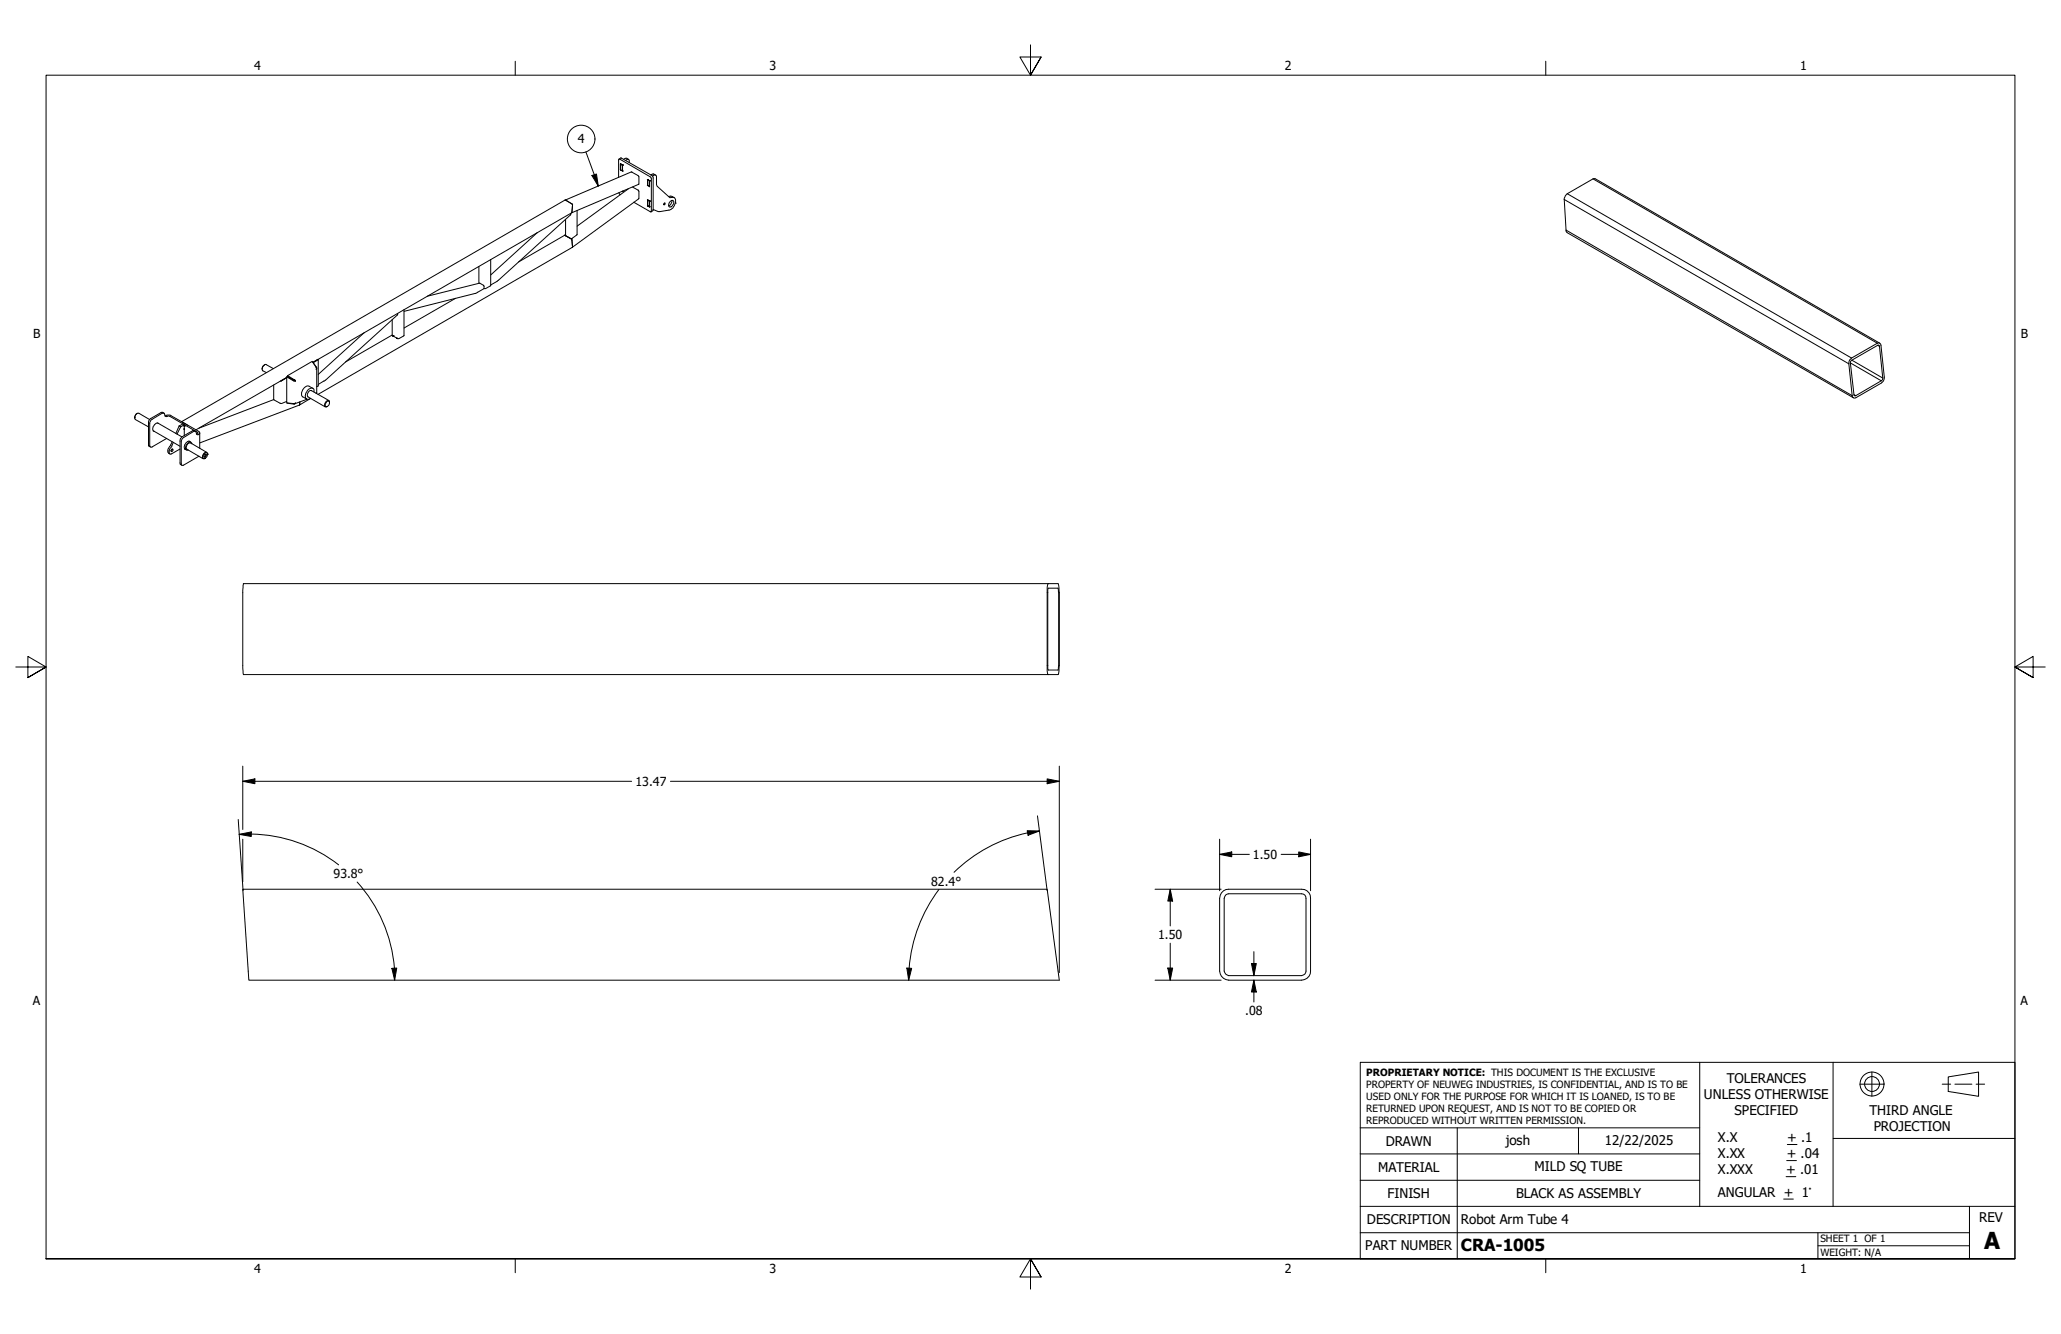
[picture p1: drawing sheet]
<svg xmlns="http://www.w3.org/2000/svg" width="432mm" height="279mm" viewBox="0 0 432 279" stroke-linecap="round" stroke-linejoin="round" font-family="sans-serif">
<!-- layer: Visible (ANSI) -->
<g fill="none" stroke="#000" stroke-width=".21">
<path d="M129.6 37.1l.1-3.8 6.7 3.8 .1 7.2-.2 .1-3.5-2M129.7 33.3l.5-.2 6.6 3.9v7.1l-.4 .3M130 35.5v.1M130 34.4v1.2M130 35.6h.1M130 34.4h.1M130 35.6l.4 .2M130 34.4l.4 .2M130 34.4l.4 .1M130.4 34.5h.1M130.4 35.8h.1M130.4 34.5v.1"/>
<path d="M130.4 34.6v1.2M130.4 34.6h.1M130.7 33.3l.6-.2 .4 .3M131.1 33.6l.2-.1a.3 .3 0 0 1 .4-.1 .3 .3 0 0 1 .1 .3v.3M131.6 39.6l-10.7 7.8M132.5 39.2l1.3 .7v1.8l-13.9 10.1M135.7 37.6h.1M135.6 38.8h.1M135.6 38.8l.1 .1M135.7 37.7l.4 .1zM135.7 38.9l.4 .2M135.7 38.9h.1"/>
<path d="M135.7 38.8l.4 .3M135.7 37.6v1.2M136.1 37.9h.1M136.1 39.1h.1M136.1 37.8h.1M136.1 37.8v.1M136.1 37.8v1.3M136.1 37.9v1.2M136.3 36.6l.5-.2 .6 .3M136.7 36.9l.3-.2a.34 .34 0 0 1 .4 0 .34 .34 0 0 1 .1 .3v1.7l.2 .3 2.6 2.4 .5-.1a.77 .77 0 0 1 .7 1.2l-.5 1-.7 .5-2.4 .3-1.1-.4M100.3 55.8v3.5M102.8 54.4v5.4l-1.1 .7h-.3"/>
<path d="M112.6 48.7l-9.8 8.9M118.3 49.3l1.5 .9 .1 1.6M118.3 49.3l-9.7 5.6M118.4 41.9l13.9-5.9 1.4 .8 .2 .2-.1 1.6-14 6M118.5 49.1l-.2 .2M119.6 44.7v.3l-15.2 13.7-1.6 1M119.8 44.6l.1-1.9-1.5-.8-80.4 46.4M119.8 44.6l-54.2 31.3 .9-.6M119.9 51.8l-53.3 30.8M120.9 44.1v5l-1.1 .9h-.2l-1.1-.7v-3.3M129.7 40.4l.3 .4M130.4 40.1h.1"/>
<path d="M135.6 43.1h.1M135.7 43.1h.1M135.7 41.9v1.2M135.7 41.9h.1M135.7 41.9l.4 .2M135.7 43.1l.4 .2M136.1 42.2h.1M136.1 43.3h.1M136.1 42.1h.1M136.1 42.1v.1M136.1 42.2v1.1M140.1 41.1h.6l.5 .3"/>
<path d="M140.3 42.3a.46 .46 0 0 1 .7-.3 .46 .46 0 0 1 0 .8l-.2 .3a.44 .44 0 0 1-.6 .2 .44 .44 0 0 1-.1-.7zM140.8 42l-.3 .8-.4 .3M141.5 42.5h.1M55.4 76.4l-.3 .3-.2 .6M57.3 77.2l-1.5-.8a.83 .83 0 0 0-.8 .4 .83 .83 0 0 0 .1 .9l.7 .3M58.9 79.8l1.2-.7-19.1 10.9M60.1 78.9h.1l1.3 .7v.2M60.1 78.9v5.5l1.4 .1 .4-.1-.3 .2M60.1 79.1l-1.4 .7M60.1 78.9l1.4 .9M60.3 78.7l-.1 .1 1.4 .8v-.1M60.3 78.7l1.3 .8"/>
<path d="M60.3 78.9h.1M60.7 79.1h.1M61.4 79.5h.1M61.5 79.8h.4M61.5 79.6l.3 .2M61.6 79.6l.2 .2M61.6 79.5l.3 .3M61.8 79.8h.1M65.5 75.8l.7 1.2M66.3 76.9l.1 .4h-.2v-.4l-.8-1.2-5.1 3M66.4 77.1l-.1 5.3M66.6 75.2l-.9 .7"/>
<path d="M66.7 75.3v5.5l-.3 .2M76.3 69.7l-9.6 8.7M82.2 66.9v3.3l.2 .2M82.2 70.2l-9.8 5.6M82.4 70.4h.1M82.4 70.4l.7 .5M83.1 70.9h.1M83.2 70.9h.1M83.3 65.7l-.1 .3-15 13.6-1.5 .9M84.6 64.8v5.5l-1 .6h-.4M89.5 62l11-2.7 .9 .6v.6l-1.8 1-15 3.7M95.4 62.5l-10.8 6.2"/>
<path d="M387.7 75.2l5.6-3.3a.5 .5 0 0 1 .8 .4l.7 6.7-.2 .8-.4 .4-5.4 3.1a.5 .5 0 0 1-.8-.4l-.7-6.7 .1-.6zM387.9 75.5l5.7-3.2 .8 7.2-5.8 3.4-.2-.1-.7-6.8zM393.8 71.9l-59.5-34.4h-.5l-5.4 3.1-.4 .4-.3 .8 .4 6.7 .2 .2 60 34.6M28.2 87.5h.1M28.8 86.6l-.4 .2-.2 .7M31.4 87.9l-2.3-1.3a.89 .89 0 0 0-.7 1.3l2.7 1.5M32.1 90.2l5.6 3.3M33 88.6l5.1 2.9M33.2 88.7a.74 .74 0 0 0-1.1 .6l-.1 .7 .3 .4M34.4 86.6l-.6-.2-2.3 1.3-.3 .4-.1 5.3 .4 .2M34.5 87.1l.5-.2h.6l6.1 3.5a.38 .38 0 0 1-.1 .6 .38 .38 0 0 1-.5-.4 .32 .32 0 0 0-.2-.3 .32 .32 0 0 0-.3 .1l-2.3 1.4-.3 .5v4.8a.32 .32 0 0 0 .1 .3 .32 .32 0 0 0 .4 0l3.2-1.8M35.9 94.2l.1-.1a.23 .23 0 0 1 .3 .2 .23 .23 0 0 1-.3 .3l-.2-.1z"/>
<path d="M36 94.1l-.2 .3M36.1 92.5l-.3 .7a1.45 1.45 0 0 0-.5 1.7l.3 .2M36.3 92.6l-.3 .9a1.31 1.31 0 0 0-.4 1.6l2.1-1.1M37.5 89.2l-.7 1.6M37.5 89.2l.3 .2M37.8 89.4l-.7 1.5M38.1 88.3l1.3 .8M38.5 89.9h.1M38.6 89.3h.1M38.6 89.8v.1M38.6 89.2v.1M38.6 89.9h.1"/>
<path d="M38.6 89.2v-.2l-.8 .4M38.6 89.2h.1M38.6 89.3v.5M38.6 89.9v1.3M38.6 89l-.2-.2-.9 .4M38.7 89.2h.1M38.7 94l.4 .2M39.6 92.4l.4 .2M39.8 92.5a.74 .74 0 0 0-1.1 .6l-.1 .8 .3 .3M40.2 93a.5 .5 0 0 0-.5-.4 .5 .5 0 0 0-.5 .3l-.3 .8a.42 .42 0 0 0 .1 .5 .42 .42 0 0 0 .4 0M41 90.4l-.6-.2-2.3 1.3-.3 .4-.1 5.3 .4 .3M41.1 90.9a.27 .27 0 0 0 .3-.1 .27 .27 0 0 0 .1-.2l-5.9-3.4h-.5a.41 .41 0 0 1-.5-.1 .41 .41 0 0 1-.1-.4l-.3-.2-.2 .1-2.3 1.3-.3 .6v4.8a.32 .32 0 0 0 .1 .3 .32 .32 0 0 0 .4 0l3-1.8"/>
<path d="M41.8 90.7v3.2M42.8 95.2l.1-.1a.27 .27 0 0 1 .4 .2 .27 .27 0 0 1-.2 .3 .22 .22 0 0 1-.3 .1 .22 .22 0 0 1 0-.3zM42.9 94.9l.1-.1a.4 .4 0 0 1 .5 .2 .4 .4 0 0 1-.1 .4l-.1 .3a.45 .45 0 0 1-.7 .3 .45 .45 0 0 1 0-.8zM42.9 95.1a.25 .25 0 0 1 .2 .4 .25 .25 0 0 1-.4 .1M43.3 94.7l-3.4-1.9a.89 .89 0 0 0-.7 1.3l3.3 2M43.5 95.1a.48 .48 0 0 0-.5-.4 .48 .48 0 0 0-.5 .5l-.1 .5a.34 .34 0 0 0 .2 .4 .34 .34 0 0 0 .4-.1M43.5 95.1h.1M57.3 80.6v3.1l1.5 .8 1.3-.4M57.3 83.7l-15.6 6M60.2 84.4l1.4 .2v-.1M62.7 84.8l-20.9 8M62.8 84.2l-.1 .6"/>
<path d="M64.3 83.6l-2.6 1M65.1 83.4l-2.4 1.4M65.2 81.8l3.7 2.1M65.3 81.9a.8 .8 0 0 0-.9 1l.1 .2 3.6 2.1M65.5 81.3l-.7-.4a1.53 1.53 0 0 0-1.6 1.8l.2 .4 .9 .5-.2 .1 .1-.1M65.8 82.1a.6 .6 0 0 0-.2-.8 .6 .6 0 0 0-.8 .2 1.43 1.43 0 0 0-.5 2.1l.7-.2M68.5 84.1a.36 .36 0 0 1 .5 0 .36 .36 0 0 1 0 .5l-.1 .2a.41 .41 0 0 1-.6 .4 .41 .41 0 0 1 0-.7zM69 84.3a.38 .38 0 0 0-.3-.4 .38 .38 0 0 0-.4 .3l-.3 .6a.36 .36 0 0 0 .2 .4 .36 .36 0 0 0 .4 0M51 122.2h170.7l.2 1.9v16.4l-.2 .8h-170.7l-.1-1.3v-16.4zM219.6 123.3l2.1-.1v.3l.1 15.9-.1 .9h-2.1l-.1-.2zM219.6 122.2l-.2 .9v17.4l.2 .8M50.9 186.2h168.5l2.5 19.1h-169.8z"/>
<path d="M256.3 186.6l1.1-.4h15.3a1.79 1.79 0 0 1 1.9 2v15.2a1.87 1.87 0 0 1-1.9 1.9h-15.3a2.01 2.01 0 0 1-1.9-1.9v-15.2l.4-1.2zM256.8 187.5l.6-.3h15.3a.88 .88 0 0 1 .9 1v15.2a.97 .97 0 0 1-.9 .9h-15.3a1.12 1.12 0 0 1-.9-.9v-15.2z"/>
<circle cx="139.2" cy="42.7" r=".17"/>
</g>
<!-- layer: Visible Narrow (ANSI) -->
<path d="M333.8 37.5l59.5 34.4M327.7 41.8l59.6 34.4M328.1 48.2l59.9 34.7M328.4 40.6l59.5 34.4M387.7 76l6.4 3.8M388 75.4l6.5 3.8M393.4 72.3l.4 .2M388.4 82.7l.4 .2" fill="none" stroke="#000" stroke-width=".21"/>
<!-- layer: Border (ANSI) -->
<path d="M107.9 12.8v2.9M215.9 9.4v6.3l-2.2-3.8h4.4l-2.2 3.8 2.2-3.8M323.8 12.8v2.9M3.3 139.7h6.4l-3.9-2.2v4.4l3.9-2.2-3.9 2.2M428.5 139.7h-6.4l3.9-2.2v4.4l-3.9-2.2 3.9 2.2M9.7 263.7v-248h412.4v248h-412.4h412.4M107.9 263.7v2.9M218.1 267.5l-2.2-3.8 2.2 3.8h-4.4l2.2-3.8v6.3M323.8 263.7v2.9" fill="none" stroke="#000" stroke-width=".21"/>
<!-- layer: Title (ANSI) -->
<g fill="none" stroke="#000" stroke-width=".21">
<path d="M285 222.5h137.1v41.2h-137.1zM285 236.2h71.1M305.3 236.2v27.5M330.7 236.2v5.5M356.1 222.5v30.2M374.5 239.7h2M384 222.5v15.9M389.6 227.1h5.1M392.2 224.5v5.1M406.9 227.1h1.8M408.2 225.6l6.3-1.1v5.1l-6.3-1zM409.6 227.1h3.5"/>
<path d="M414 227.1h1.8M422.1 238.4h-38.1v14.3M285 258.2h127.6M285 252.7h137.1M285 247.2h71.1M285 241.7h71.1M373.7 251.1h2M374.2 246.4h2M374.3 243.1h2.1M380.9 258.2v5.5M412.6 252.7v11M380.9 260.9h31.7"/>
<circle cx="392.2" cy="227" r="2.51"/>
<circle cx="392.2" cy="227" r="1.56"/>
</g>
<!-- layer: Symbol (ANSI) -->
<g fill="none" stroke="#000" stroke-width=".21">
<path d="M122.7 31.8l2.6 7.2M124 36.8l1-.4 .3 2.6z"/>
<circle cx="121.8" cy="29.1" r="2.89"/>
</g>
<path d="M124 36.8l1-.4 .3 2.6z" fill="#000"/>
<!-- layer: Dimension (ANSI) -->
<g fill="none" stroke="#000" stroke-width=".21">
<path d="M49.9 171.6l1 15M50.1 174.8l2.5-.6v1zM50.1 174.8a30.6 30.6 0 0 1 20.9 6.3M50.9 163.6l2.5-.5v1zM50.9 163.6h81.4M50.9 160.5v13.2M50.9 175.8v8.9M140.5 163.6h81.4M215.2 174l2.5 .1-2.3 .8zM215.3 174.4a31.5 31.5 0 0 0-15.4 8.3M217.4 170.9l2 15.7M217.7 174.1l-2.4 .4"/>
<path d="M219.4 163.1l2.5 .5-2.5 .5zM221.9 160.5v43.2M255.5 178.9l2.6-.5v1.1zM255.5 178.9h6.2M255.5 175.8v10.8M268.4 178.9h6.2M272.1 178.4l2.5 .5-2.5 .6zM274.6 175.8v10.8M74.8 184.7a30.6 30.6 0 0 1 7.8 18.1M196.7 186.3a31.5 31.5 0 0 0-6.3 19M242 186.2h13.8M245.2 186.2l.5 2.5h-1z"/>
<path d="M245.2 186.2v7.7M245.2 197.5v7.8M262.7 199.3v5M82.1 202.8h1l-.4 2.5zM82.6 202.8l.1 2.5M190 202.8h1l-.6 2.5zM242 205.3h13.8M244.7 202.8h1l-.5 2.5zM262.2 201.8h1l-.5 2.5zM262.7 205.3l.5 2.5h-1zM262.7 205.3v4.6"/>
</g>
<path d="M50.1 174.8l2.5-.6v1zM50.9 163.6l2.5-.5v1zM215.2 174l2.5 .1-2.3 .8zM219.4 163.1l2.5 .5-2.5 .5zM255.5 178.9l2.6-.5v1.1zM272.1 178.4l2.5 .5-2.5 .6zM245.2 186.2l.5 2.5h-1zM82.1 202.8h1l-.4 2.5zM190 202.8h1l-.6 2.5zM244.7 202.8h1l-.5 2.5zM262.2 201.8h1l-.5 2.5zM262.7 205.3l.5 2.5h-1z" fill="#000"/>
<text font-size="4.9" x="415.7" y="261.6">A</text>
<text font-size="3.5" x="306.1" y="262">CRA-1005</text>
<g font-size="2.8">
<text x="361.8" y="226.9">TOLERANCES</text>
<text x="357" y="230.3">UNLESS OTHERWISE</text>
<text x="363.4" y="233.6">SPECIFIED</text>
<text x="391.7" y="233.5">THIRD ANGLE</text>
<text x="290.3" y="240">DRAWN</text>
<text x="315.5" y="239.7">josh</text>
<text x="336.2" y="239.8">12/22/2025</text>
<text x="359.9" y="239.3">X.X</text>
<text x="374.5" y="239.3">+ .1</text>
<text x="392.6" y="236.8">PROJECTION</text>
<text x="288.7" y="245.5">MATERIAL</text>
<text x="321.5" y="245.2">MILD SQ TUBE</text>
<text x="359.9" y="242.6">X.XX</text>
<text x="359.9" y="245.9">X.XXX</text>
<text x="374.2" y="245.9">+ .01</text>
<text x="374.3" y="242.6">+ .04</text>
<text x="290.7" y="251">FINISH</text>
<text x="317.6" y="251">BLACK AS ASSEMBLY</text>
<text x="359.9" y="250.7">ANGULAR + 1°</text>
<text x="286.4" y="256.4">DESCRIPTION</text>
<text x="306.1" y="256.3">Robot Arm Tube 4</text>
<text x="414.7" y="256">REV</text>
<text x="286" y="261.9">PART NUMBER</text>
</g>
<g font-size="2.6">
<text x="53.3" y="14.7">4</text>
<text x="161.2" y="14.7">3</text>
<text x="269.2" y="14.7">2</text>
<text x="377.1" y="14.7">1</text>
<text x="121" y="30">4</text>
<text x="6.9" y="70.8">B</text>
<text x="423.4" y="70.8">B</text>
<text x="133.2" y="164.6">13.47</text>
<text x="262.5" y="179.9">1.50</text>
<text x="69.8" y="183.9">93.8°</text>
<text x="195.1" y="185.5">82.4°</text>
<text x="242.6" y="196.7">1.50</text>
<text x="6.9" y="210.5">A</text>
<text x="260.9" y="212.6">.08</text>
<text x="423.3" y="210.5">A</text>
<text x="53.3" y="266.6">4</text>
<text x="161.2" y="266.6">3</text>
<text x="269.2" y="266.6">2</text>
<text x="377.1" y="266.6">1</text>
</g>
<g font-size="2.1">
<text x="286.3" y="225.4">PROPRIETARY NOTICE: THIS DOCUMENT IS THE EXCLUSIVE</text>
<text x="286.3" y="227.8">PROPERTY OF NEUWEG INDUSTRIES, IS CONFIDENTIAL, AND IS TO BE</text>
<text x="286.3" y="230.4">USED ONLY FOR THE PURPOSE FOR WHICH IT IS LOANED, IS TO BE</text>
<text x="286.3" y="232.9">RETURNED UPON REQUEST, AND IS NOT TO BE COPIED OR</text>
<text x="286.3" y="235.4">REPRODUCED WITHOUT WRITTEN PERMISSION.</text>
<text x="381.4" y="260.2">SHEET 1 OF 1</text>
<text x="381.4" y="263">WEIGHT: N/A</text>
</g>
</svg>
